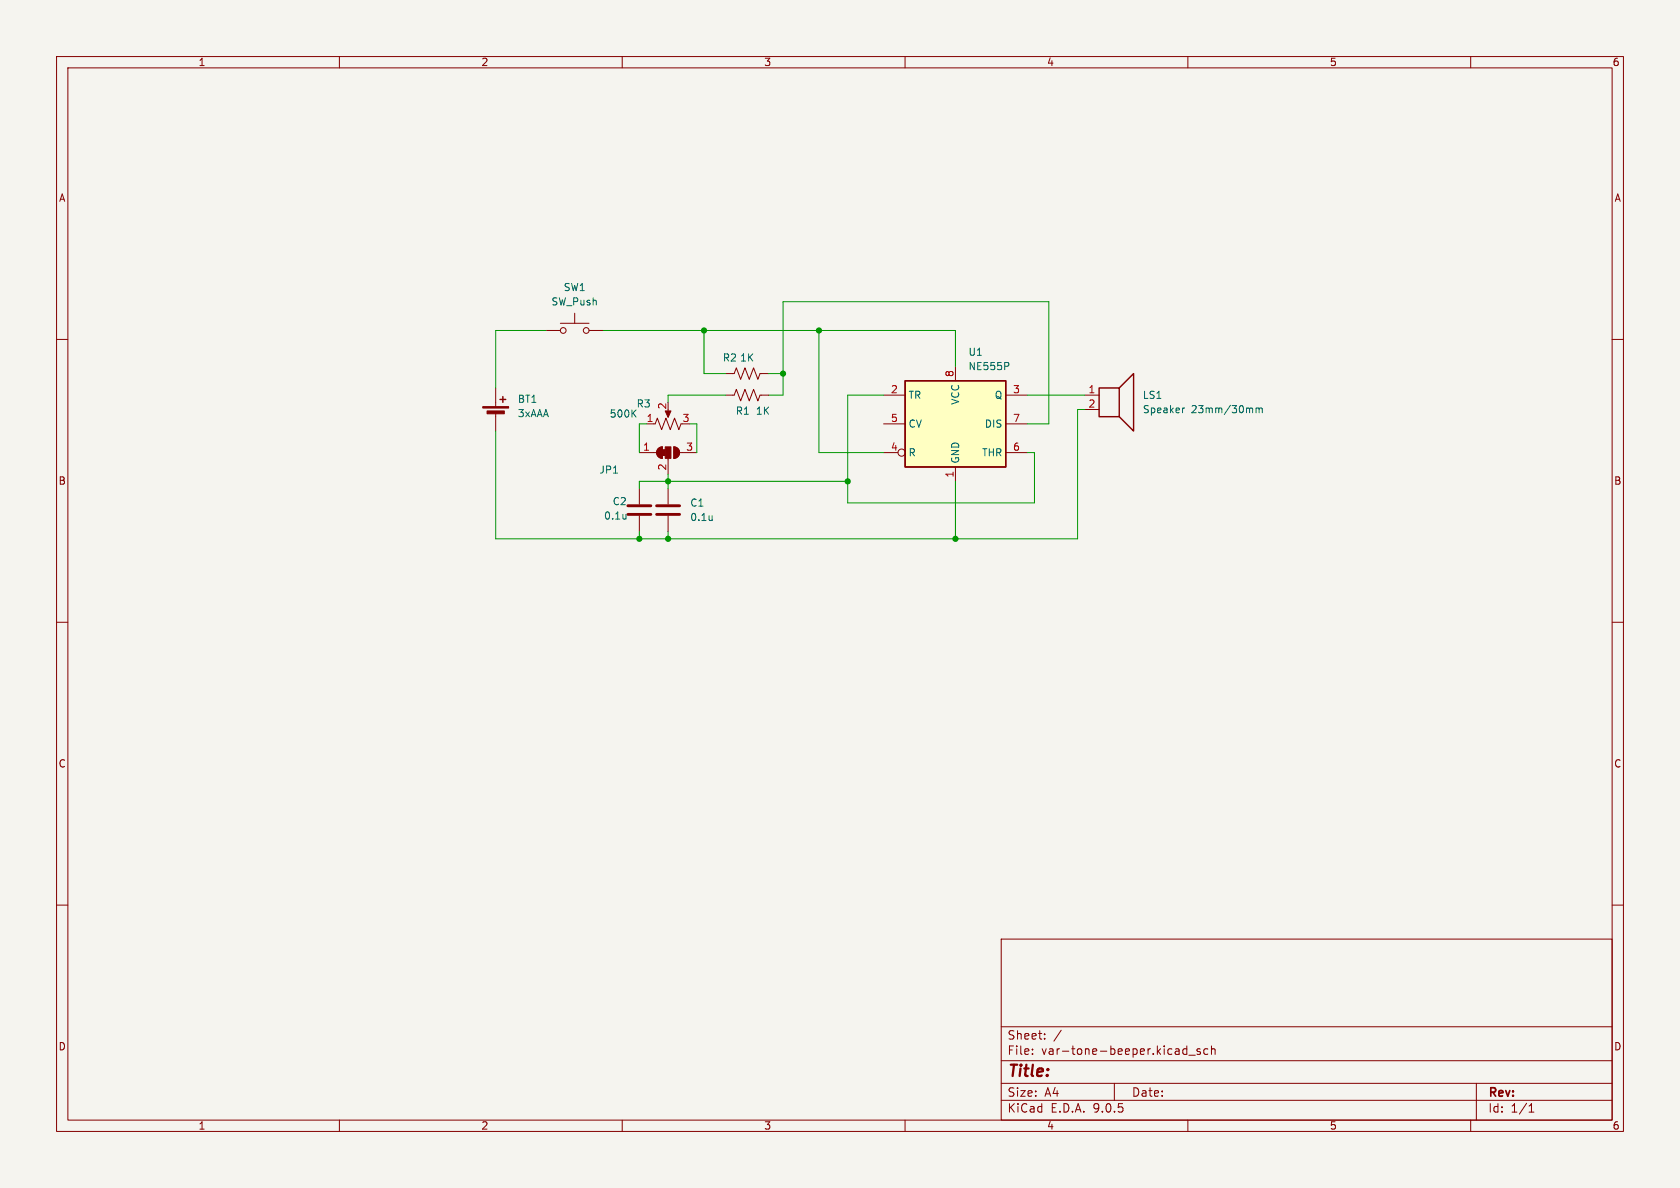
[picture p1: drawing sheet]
(kicad_sch
 (version 20231120)
 (generator "eeschema")
 (generator_version "8.0")
 (paper "A4")
 (lib_symbols
  (symbol "Device:Battery_Cell"
   (pin_numbers hide)
   (pin_names
    (offset 0) hide) (exclude_from_sim no) (in_bom yes) (on_board yes)
   (property "Reference" "BT" (at 2.54 2.54 0) (effects (font (size 1.27 1.27)) (justify left)))
   (property "Value" "Battery_Cell" (at 2.54 0 0) (effects (font (size 1.27 1.27)) (justify left)))
   (property "Footprint" "" (at 0 1.524 90) (effects (font (size 1.27 1.27)) (hide yes)))
   (property "Datasheet" "~" (at 0 1.524 90) (effects (font (size 1.27 1.27)) (hide yes)))
   (property "Description" "Single-cell battery" (at 0 0 0) (effects (font (size 1.27 1.27)) (hide yes)))
   (symbol "Battery_Cell_0_1"
    (rectangle (start -2.286 1.778) (end 2.286 1.524) (stroke (width 0) (type default)) (fill (type outline)))
    (rectangle (start -1.524 1.016) (end 1.524 0.508) (stroke (width 0) (type default)) (fill (type outline)))
    (polyline (pts (xy 0 0.762) (xy 0 0)) (stroke (width 0) (type default)) (fill (type none)))
    (polyline (pts (xy 0 1.778) (xy 0 2.54)) (stroke (width 0) (type default)) (fill (type none)))
    (polyline (pts (xy 0.762 3.048) (xy 1.778 3.048)) (stroke (width 0.254) (type default)) (fill (type none)))
    (polyline (pts (xy 1.27 3.556) (xy 1.27 2.54)) (stroke (width 0.254) (type default)) (fill (type none))))
   (symbol "Battery_Cell_1_1"
    (pin passive line (at 0 5.08 270) (length 2.54) (name "+" (effects (font (size 1.27 1.27)))) (number "1" (effects (font (size 1.27 1.27)))))
    (pin passive line (at 0 -2.54 90) (length 2.54) (name "-" (effects (font (size 1.27 1.27)))) (number "2" (effects (font (size 1.27 1.27)))))))
  (symbol "Device:C"
   (pin_numbers hide)
   (pin_names
    (offset 0.254)) (exclude_from_sim no) (in_bom yes) (on_board yes)
   (property "Reference" "C" (at 0.635 2.54 0) (effects (font (size 1.27 1.27)) (justify left)))
   (property "Value" "C" (at 0.635 -2.54 0) (effects (font (size 1.27 1.27)) (justify left)))
   (property "Footprint" "" (at 0.9652 -3.81 0) (effects (font (size 1.27 1.27)) (hide yes)))
   (property "Datasheet" "~" (at 0 0 0) (effects (font (size 1.27 1.27)) (hide yes)))
   (property "Description" "Unpolarized capacitor" (at 0 0 0) (effects (font (size 1.27 1.27)) (hide yes)))
   (symbol "C_0_1"
    (polyline (pts (xy -2.032 -0.762) (xy 2.032 -0.762)) (stroke (width 0.508) (type default)) (fill (type none)))
    (polyline (pts (xy -2.032 0.762) (xy 2.032 0.762)) (stroke (width 0.508) (type default)) (fill (type none))))
   (symbol "C_1_1"
    (pin passive line (at 0 3.81 270) (length 2.794) (name "~" (effects (font (size 1.27 1.27)))) (number "1" (effects (font (size 1.27 1.27)))))
    (pin passive line (at 0 -3.81 90) (length 2.794) (name "~" (effects (font (size 1.27 1.27)))) (number "2" (effects (font (size 1.27 1.27)))))))
  (symbol "Device:R_Potentiometer_US"
   (pin_names
    (offset 1.016) hide) (exclude_from_sim no) (in_bom yes) (on_board yes)
   (property "Reference" "RV" (at -4.445 0 90) (effects (font (size 1.27 1.27))))
   (property "Value" "R_Potentiometer_US" (at -2.54 0 90) (effects (font (size 1.27 1.27))))
   (property "Footprint" "" (at 0 0 0) (effects (font (size 1.27 1.27)) (hide yes)))
   (property "Datasheet" "~" (at 0 0 0) (effects (font (size 1.27 1.27)) (hide yes)))
   (property "Description" "Potentiometer, US symbol" (at 0 0 0) (effects (font (size 1.27 1.27)) (hide yes)))
   (symbol "R_Potentiometer_US_0_1"
    (polyline (pts (xy 0 -2.286) (xy 0 -2.54)) (stroke (width 0) (type default)) (fill (type none)))
    (polyline (pts (xy 0 2.54) (xy 0 2.286)) (stroke (width 0) (type default)) (fill (type none)))
    (polyline (pts (xy 2.54 0) (xy 1.524 0)) (stroke (width 0) (type default)) (fill (type none)))
    (polyline (pts (xy 1.143 0) (xy 2.286 0.508) (xy 2.286 -0.508) (xy 1.143 0)) (stroke (width 0) (type default)) (fill (type outline)))
    (polyline (pts (xy 0 -0.762) (xy 1.016 -1.143) (xy 0 -1.524) (xy -1.016 -1.905) (xy 0 -2.286)) (stroke (width 0) (type default)) (fill (type none)))
    (polyline (pts (xy 0 0.762) (xy 1.016 0.381) (xy 0 0) (xy -1.016 -0.381) (xy 0 -0.762)) (stroke (width 0) (type default)) (fill (type none)))
    (polyline (pts (xy 0 2.286) (xy 1.016 1.905) (xy 0 1.524) (xy -1.016 1.143) (xy 0 0.762)) (stroke (width 0) (type default)) (fill (type none))))
   (symbol "R_Potentiometer_US_1_1"
    (pin passive line (at 0 3.81 270) (length 1.27) (name "1" (effects (font (size 1.27 1.27)))) (number "1" (effects (font (size 1.27 1.27)))))
    (pin passive line (at 3.81 0 180) (length 1.27) (name "2" (effects (font (size 1.27 1.27)))) (number "2" (effects (font (size 1.27 1.27)))))
    (pin passive line (at 0 -3.81 90) (length 1.27) (name "3" (effects (font (size 1.27 1.27)))) (number "3" (effects (font (size 1.27 1.27)))))))
  (symbol "Device:R_US"
   (pin_numbers hide)
   (pin_names
    (offset 0)) (exclude_from_sim no) (in_bom yes) (on_board yes)
   (property "Reference" "R" (at 2.54 0 90) (effects (font (size 1.27 1.27))))
   (property "Value" "R_US" (at -2.54 0 90) (effects (font (size 1.27 1.27))))
   (property "Footprint" "" (at 1.016 -0.254 90) (effects (font (size 1.27 1.27)) (hide yes)))
   (property "Datasheet" "~" (at 0 0 0) (effects (font (size 1.27 1.27)) (hide yes)))
   (property "Description" "Resistor, US symbol" (at 0 0 0) (effects (font (size 1.27 1.27)) (hide yes)))
   (symbol "R_US_0_1"
    (polyline (pts (xy 0 -2.286) (xy 0 -2.54)) (stroke (width 0) (type default)) (fill (type none)))
    (polyline (pts (xy 0 2.286) (xy 0 2.54)) (stroke (width 0) (type default)) (fill (type none)))
    (polyline (pts (xy 0 -0.762) (xy 1.016 -1.143) (xy 0 -1.524) (xy -1.016 -1.905) (xy 0 -2.286)) (stroke (width 0) (type default)) (fill (type none)))
    (polyline (pts (xy 0 0.762) (xy 1.016 0.381) (xy 0 0) (xy -1.016 -0.381) (xy 0 -0.762)) (stroke (width 0) (type default)) (fill (type none)))
    (polyline (pts (xy 0 2.286) (xy 1.016 1.905) (xy 0 1.524) (xy -1.016 1.143) (xy 0 0.762)) (stroke (width 0) (type default)) (fill (type none))))
   (symbol "R_US_1_1"
    (pin passive line (at 0 3.81 270) (length 1.27) (name "~" (effects (font (size 1.27 1.27)))) (number "1" (effects (font (size 1.27 1.27)))))
    (pin passive line (at 0 -3.81 90) (length 1.27) (name "~" (effects (font (size 1.27 1.27)))) (number "2" (effects (font (size 1.27 1.27)))))))
  (symbol "Device:Speaker"
   (pin_names
    (offset 0) hide) (exclude_from_sim no) (in_bom yes) (on_board yes)
   (property "Reference" "LS" (at 1.27 5.715 0) (effects (font (size 1.27 1.27)) (justify right)))
   (property "Value" "Speaker" (at 1.27 3.81 0) (effects (font (size 1.27 1.27)) (justify right)))
   (property "Footprint" "" (at 0 -5.08 0) (effects (font (size 1.27 1.27)) (hide yes)))
   (property "Datasheet" "~" (at -0.254 -1.27 0) (effects (font (size 1.27 1.27)) (hide yes)))
   (property "Description" "Speaker" (at 0 0 0) (effects (font (size 1.27 1.27)) (hide yes)))
   (symbol "Speaker_0_0"
    (rectangle (start -2.54 1.27) (end 1.016 -3.81) (stroke (width 0.254) (type default)) (fill (type none)))
    (polyline (pts (xy 1.016 1.27) (xy 3.556 3.81) (xy 3.556 -6.35) (xy 1.016 -3.81)) (stroke (width 0.254) (type default)) (fill (type none))))
   (symbol "Speaker_1_1"
    (pin input line (at -5.08 0 0) (length 2.54) (name "1" (effects (font (size 1.27 1.27)))) (number "1" (effects (font (size 1.27 1.27)))))
    (pin input line (at -5.08 -2.54 0) (length 2.54) (name "2" (effects (font (size 1.27 1.27)))) (number "2" (effects (font (size 1.27 1.27)))))))
  (symbol "Jumper:SolderJumper_3_Bridged12"
   (pin_names
    (offset 0) hide) (exclude_from_sim yes) (in_bom no) (on_board yes)
   (property "Reference" "JP" (at -2.54 -2.54 0) (effects (font (size 1.27 1.27))))
   (property "Value" "SolderJumper_3_Bridged12" (at 0 2.794 0) (effects (font (size 1.27 1.27))))
   (property "Footprint" "" (at 0 0 0) (effects (font (size 1.27 1.27)) (hide yes)))
   (property "Datasheet" "~" (at 0 0 0) (effects (font (size 1.27 1.27)) (hide yes)))
   (property "Description" "3-pole Solder Jumper, pins 1+2 closed/bridged" (at 0 0 0) (effects (font (size 1.27 1.27)) (hide yes)))
   (symbol "SolderJumper_3_Bridged12_0_1"
    (rectangle (start -1.016 0.508) (end -0.508 -0.508) (stroke (width 0) (type default)) (fill (type outline)))
    (arc (start -1.016 1.016) (mid -2.0276 0) (end -1.016 -1.016) (stroke (width 0) (type default)) (fill (type none)))
    (arc (start -1.016 1.016) (mid -2.0276 0) (end -1.016 -1.016) (stroke (width 0) (type default)) (fill (type outline)))
    (rectangle (start -0.508 1.016) (end 0.508 -1.016) (stroke (width 0) (type default)) (fill (type outline)))
    (polyline (pts (xy -2.54 0) (xy -2.032 0)) (stroke (width 0) (type default)) (fill (type none)))
    (polyline (pts (xy -1.016 1.016) (xy -1.016 -1.016)) (stroke (width 0) (type default)) (fill (type none)))
    (polyline (pts (xy 0 -1.27) (xy 0 -1.016)) (stroke (width 0) (type default)) (fill (type none)))
    (polyline (pts (xy 1.016 1.016) (xy 1.016 -1.016)) (stroke (width 0) (type default)) (fill (type none)))
    (polyline (pts (xy 2.54 0) (xy 2.032 0)) (stroke (width 0) (type default)) (fill (type none)))
    (arc (start 1.016 -1.016) (mid 2.0276 0) (end 1.016 1.016) (stroke (width 0) (type default)) (fill (type none)))
    (arc (start 1.016 -1.016) (mid 2.0276 0) (end 1.016 1.016) (stroke (width 0) (type default)) (fill (type outline))))
   (symbol "SolderJumper_3_Bridged12_1_1"
    (pin passive line (at -5.08 0 0) (length 2.54) (name "A" (effects (font (size 1.27 1.27)))) (number "1" (effects (font (size 1.27 1.27)))))
    (pin passive line (at 0 -3.81 90) (length 2.54) (name "C" (effects (font (size 1.27 1.27)))) (number "2" (effects (font (size 1.27 1.27)))))
    (pin passive line (at 5.08 0 180) (length 2.54) (name "B" (effects (font (size 1.27 1.27)))) (number "3" (effects (font (size 1.27 1.27)))))))
  (symbol "Switch:SW_Push"
   (pin_numbers hide)
   (pin_names
    (offset 1.016) hide) (exclude_from_sim no) (in_bom yes) (on_board yes)
   (property "Reference" "SW" (at 1.27 2.54 0) (effects (font (size 1.27 1.27)) (justify left)))
   (property "Value" "SW_Push" (at 0 -1.524 0) (effects (font (size 1.27 1.27))))
   (property "Footprint" "" (at 0 5.08 0) (effects (font (size 1.27 1.27)) (hide yes)))
   (property "Datasheet" "~" (at 0 5.08 0) (effects (font (size 1.27 1.27)) (hide yes)))
   (property "Description" "Push button switch, generic, two pins" (at 0 0 0) (effects (font (size 1.27 1.27)) (hide yes)))
   (symbol "SW_Push_0_1"
    (circle (center -2.032 0) (radius 0.508) (stroke (width 0) (type default)) (fill (type none)))
    (polyline (pts (xy 0 1.27) (xy 0 3.048)) (stroke (width 0) (type default)) (fill (type none)))
    (polyline (pts (xy 2.54 1.27) (xy -2.54 1.27)) (stroke (width 0) (type default)) (fill (type none)))
    (circle (center 2.032 0) (radius 0.508) (stroke (width 0) (type default)) (fill (type none)))
    (pin passive line (at -5.08 0 0) (length 2.54) (name "1" (effects (font (size 1.27 1.27)))) (number "1" (effects (font (size 1.27 1.27)))))
    (pin passive line (at 5.08 0 180) (length 2.54) (name "2" (effects (font (size 1.27 1.27)))) (number "2" (effects (font (size 1.27 1.27)))))))
  (symbol "Timer:NE555P" (exclude_from_sim no) (in_bom yes) (on_board yes)
   (property "Reference" "U" (at -10.16 8.89 0) (effects (font (size 1.27 1.27)) (justify left)))
   (property "Value" "NE555P" (at 2.54 8.89 0) (effects (font (size 1.27 1.27)) (justify left)))
   (property "Footprint" "Package_DIP:DIP-8_W7.62mm" (at 16.51 -10.16 0) (effects (font (size 1.27 1.27)) (hide yes)))
   (property "Datasheet" "http://www.ti.com/lit/ds/symlink/ne555.pdf" (at 21.59 -10.16 0) (effects (font (size 1.27 1.27)) (hide yes)))
   (property "Description" "Precision Timers, 555 compatible,  PDIP-8" (at 0 0 0) (effects (font (size 1.27 1.27)) (hide yes)))
   (symbol "NE555P_0_0"
    (pin power_in line (at 0 -10.16 90) (length 2.54) (name "GND" (effects (font (size 1.27 1.27)))) (number "1" (effects (font (size 1.27 1.27)))))
    (pin power_in line (at 0 10.16 270) (length 2.54) (name "VCC" (effects (font (size 1.27 1.27)))) (number "8" (effects (font (size 1.27 1.27))))))
   (symbol "NE555P_0_1"
    (rectangle (start -8.89 -7.62) (end 8.89 7.62) (stroke (width 0.254) (type default)) (fill (type background)))
    (rectangle (start -8.89 -7.62) (end 8.89 7.62) (stroke (width 0.254) (type default)) (fill (type background))))
   (symbol "NE555P_1_1"
    (pin input line (at -12.7 5.08 0) (length 3.81) (name "TR" (effects (font (size 1.27 1.27)))) (number "2" (effects (font (size 1.27 1.27)))))
    (pin output line (at 12.7 5.08 180) (length 3.81) (name "Q" (effects (font (size 1.27 1.27)))) (number "3" (effects (font (size 1.27 1.27)))))
    (pin input inverted (at -12.7 -5.08 0) (length 3.81) (name "R" (effects (font (size 1.27 1.27)))) (number "4" (effects (font (size 1.27 1.27)))))
    (pin input line (at -12.7 0 0) (length 3.81) (name "CV" (effects (font (size 1.27 1.27)))) (number "5" (effects (font (size 1.27 1.27)))))
    (pin input line (at 12.7 -5.08 180) (length 3.81) (name "THR" (effects (font (size 1.27 1.27)))) (number "6" (effects (font (size 1.27 1.27)))))
    (pin input line (at 12.7 0 180) (length 3.81) (name "DIS" (effects (font (size 1.27 1.27)))) (number "7" (effects (font (size 1.27 1.27))))))))
 (junction
  (at 138.43 66.04)
  (diameter 0)
  (color 0 0 0 0))
 (junction
  (at 144.78 58.42)
  (diameter 0)
  (color 0 0 0 0))
 (junction
  (at 113.03 95.25)
  (diameter 0)
  (color 0 0 0 0))
 (junction
  (at 149.86 85.09)
  (diameter 0)
  (color 0 0 0 0))
 (junction
  (at 124.46 58.42)
  (diameter 0)
  (color 0 0 0 0))
 (junction
  (at 118.11 95.25)
  (diameter 0)
  (color 0 0 0 0))
 (junction
  (at 118.11 85.09)
  (diameter 0)
  (color 0 0 0 0))
 (junction
  (at 168.91 95.25)
  (diameter 0)
  (color 0 0 0 0))
 (wire
  (pts (xy 149.86 88.9) (xy 182.88 88.9))
  (stroke (width 0) (type default)))
 (wire
  (pts (xy 124.46 58.42) (xy 144.78 58.42))
  (stroke (width 0) (type default)))
 (wire
  (pts (xy 168.91 95.25) (xy 118.11 95.25))
  (stroke (width 0) (type default)))
 (wire
  (pts (xy 87.63 58.42) (xy 87.63 68.58))
  (stroke (width 0) (type default)))
 (wire
  (pts (xy 182.88 88.9) (xy 182.88 80.01))
  (stroke (width 0) (type default)))
 (wire
  (pts (xy 87.63 95.25) (xy 87.63 76.2))
  (stroke (width 0) (type default)))
 (wire
  (pts (xy 118.11 95.25) (xy 113.03 95.25))
  (stroke (width 0) (type default)))
 (wire
  (pts (xy 185.42 53.34) (xy 138.43 53.34))
  (stroke (width 0) (type default)))
 (wire
  (pts (xy 118.11 83.82) (xy 118.11 85.09))
  (stroke (width 0) (type default)))
 (wire
  (pts (xy 114.3 74.93) (xy 113.03 74.93))
  (stroke (width 0) (type default)))
 (wire
  (pts (xy 181.61 80.01) (xy 182.88 80.01))
  (stroke (width 0) (type default)))
 (wire
  (pts (xy 191.77 72.39) (xy 190.5 72.39))
  (stroke (width 0) (type default)))
 (wire
  (pts (xy 168.91 58.42) (xy 168.91 64.77))
  (stroke (width 0) (type default)))
 (wire
  (pts (xy 135.89 69.85) (xy 138.43 69.85))
  (stroke (width 0) (type default)))
 (wire
  (pts (xy 138.43 66.04) (xy 138.43 69.85))
  (stroke (width 0) (type default)))
 (wire
  (pts (xy 144.78 58.42) (xy 168.91 58.42))
  (stroke (width 0) (type default)))
 (wire
  (pts (xy 168.91 85.09) (xy 168.91 95.25))
  (stroke (width 0) (type default)))
 (wire
  (pts (xy 128.27 66.04) (xy 124.46 66.04))
  (stroke (width 0) (type default)))
 (wire
  (pts (xy 138.43 53.34) (xy 138.43 66.04))
  (stroke (width 0) (type default)))
 (wire
  (pts (xy 113.03 93.98) (xy 113.03 95.25))
  (stroke (width 0) (type default)))
 (wire
  (pts (xy 190.5 95.25) (xy 168.91 95.25))
  (stroke (width 0) (type default)))
 (wire
  (pts (xy 181.61 69.85) (xy 191.77 69.85))
  (stroke (width 0) (type default)))
 (wire
  (pts (xy 113.03 85.09) (xy 118.11 85.09))
  (stroke (width 0) (type default)))
 (wire
  (pts (xy 190.5 72.39) (xy 190.5 95.25))
  (stroke (width 0) (type default)))
 (wire
  (pts (xy 124.46 58.42) (xy 124.46 66.04))
  (stroke (width 0) (type default)))
 (wire
  (pts (xy 156.21 69.85) (xy 149.86 69.85))
  (stroke (width 0) (type default)))
 (wire
  (pts (xy 118.11 85.09) (xy 118.11 86.36))
  (stroke (width 0) (type default)))
 (wire
  (pts (xy 144.78 80.01) (xy 144.78 58.42))
  (stroke (width 0) (type default)))
 (wire
  (pts (xy 185.42 74.93) (xy 185.42 53.34))
  (stroke (width 0) (type default)))
 (wire
  (pts (xy 181.61 74.93) (xy 185.42 74.93))
  (stroke (width 0) (type default)))
 (wire
  (pts (xy 123.19 74.93) (xy 123.19 80.01))
  (stroke (width 0) (type default)))
 (wire
  (pts (xy 113.03 95.25) (xy 87.63 95.25))
  (stroke (width 0) (type default)))
 (wire
  (pts (xy 149.86 85.09) (xy 149.86 88.9))
  (stroke (width 0) (type default)))
 (wire
  (pts (xy 156.21 80.01) (xy 144.78 80.01))
  (stroke (width 0) (type default)))
 (wire
  (pts (xy 118.11 69.85) (xy 118.11 71.12))
  (stroke (width 0) (type default)))
 (wire
  (pts (xy 118.11 93.98) (xy 118.11 95.25))
  (stroke (width 0) (type default)))
 (wire
  (pts (xy 118.11 85.09) (xy 149.86 85.09))
  (stroke (width 0) (type default)))
 (wire
  (pts (xy 121.92 74.93) (xy 123.19 74.93))
  (stroke (width 0) (type default)))
 (wire
  (pts (xy 128.27 69.85) (xy 118.11 69.85))
  (stroke (width 0) (type default)))
 (wire
  (pts (xy 113.03 86.36) (xy 113.03 85.09))
  (stroke (width 0) (type default)))
 (wire
  (pts (xy 149.86 69.85) (xy 149.86 85.09))
  (stroke (width 0) (type default)))
 (wire
  (pts (xy 96.52 58.42) (xy 87.63 58.42))
  (stroke (width 0) (type default)))
 (wire
  (pts (xy 135.89 66.04) (xy 138.43 66.04))
  (stroke (width 0) (type default)))
 (wire
  (pts (xy 106.68 58.42) (xy 124.46 58.42))
  (stroke (width 0) (type default)))
 (wire
  (pts (xy 113.03 74.93) (xy 113.03 80.01))
  (stroke (width 0) (type default)))
 (symbol
  (lib_id "Device:Battery_Cell")
  (at 87.63 73.66 0)
  (unit 1)
  (exclude_from_sim no)
  (in_bom yes)
  (on_board yes)
  (dnp no)
  (fields_autoplaced yes)
  (property "Reference" "BT1" (at 91.44 70.5484 0) (effects (font (size 1.27 1.27)) (justify left)))
  (property "Value" "3xAAA" (at 91.44 73.0884 0) (effects (font (size 1.27 1.27)) (justify left)))
  (property "Footprint" "fl-parts:BatteryHolder_Generic_3xAAA" (at 87.63 72.136 90) (effects (font (size 1.27 1.27)) (hide yes)))
  (property "Datasheet" "~" (at 87.63 72.136 90) (effects (font (size 1.27 1.27)) (hide yes)))
  (property "Description" "Single-cell battery" (at 87.63 73.66 0) (effects (font (size 1.27 1.27)) (hide yes)))
  (pin "2")
  (pin "1"))
 (symbol
  (lib_id "Timer:NE555P")
  (at 168.91 74.93 0)
  (unit 1)
  (exclude_from_sim no)
  (in_bom yes)
  (on_board yes)
  (dnp no)
  (fields_autoplaced yes)
  (property "Reference" "U1" (at 171.1041 62.23 0) (effects (font (size 1.27 1.27)) (justify left)))
  (property "Value" "NE555P" (at 171.1041 64.77 0) (effects (font (size 1.27 1.27)) (justify left)))
  (property "Footprint" "Package_DIP:DIP-8_W7.62mm" (at 185.42 85.09 0) (effects (font (size 1.27 1.27)) (hide yes)))
  (property "Datasheet" "http://www.ti.com/lit/ds/symlink/ne555.pdf" (at 190.5 85.09 0) (effects (font (size 1.27 1.27)) (hide yes)))
  (property "Description" "Precision Timers, 555 compatible,  PDIP-8" (at 168.91 74.93 0) (effects (font (size 1.27 1.27)) (hide yes)))
  (pin "2")
  (pin "8")
  (pin "1")
  (pin "3")
  (pin "4")
  (pin "6")
  (pin "5")
  (pin "7"))
 (symbol
  (lib_id "Device:R_US")
  (at 132.08 66.04 90)
  (unit 1)
  (exclude_from_sim no)
  (in_bom yes)
  (on_board yes)
  (dnp no)
  (property "Reference" "R2" (at 129.032 63.246 90) (effects (font (size 1.27 1.27))))
  (property "Value" "1K" (at 132.08 63.246 90) (effects (font (size 1.27 1.27))))
  (property "Footprint" "Resistor_THT:R_Axial_DIN0204_L3.6mm_D1.6mm_P7.62mm_Horizontal" (at 132.334 65.024 90) (effects (font (size 1.27 1.27)) (hide yes)))
  (property "Datasheet" "~" (at 132.08 66.04 0) (effects (font (size 1.27 1.27)) (hide yes)))
  (property "Description" "Resistor, US symbol" (at 132.08 66.04 0) (effects (font (size 1.27 1.27)) (hide yes)))
  (pin "2")
  (pin "1"))
 (symbol
  (lib_id "Device:R_US")
  (at 132.08 69.85 270)
  (unit 1)
  (exclude_from_sim no)
  (in_bom yes)
  (on_board yes)
  (dnp no)
  (property "Reference" "R1" (at 131.318 72.644 90) (effects (font (size 1.27 1.27))))
  (property "Value" "1K" (at 134.874 72.644 90) (effects (font (size 1.27 1.27))))
  (property "Footprint" "Resistor_THT:R_Axial_DIN0204_L3.6mm_D1.6mm_P7.62mm_Horizontal" (at 131.826 70.866 90) (effects (font (size 1.27 1.27)) (hide yes)))
  (property "Datasheet" "~" (at 132.08 69.85 0) (effects (font (size 1.27 1.27)) (hide yes)))
  (property "Description" "Resistor, US symbol" (at 132.08 69.85 0) (effects (font (size 1.27 1.27)) (hide yes)))
  (pin "2")
  (pin "1"))
 (symbol
  (lib_id "Device:C")
  (at 118.11 90.17 0)
  (unit 1)
  (exclude_from_sim no)
  (in_bom yes)
  (on_board yes)
  (dnp no)
  (fields_autoplaced yes)
  (property "Reference" "C1" (at 121.92 88.8999 0) (effects (font (size 1.27 1.27)) (justify left)))
  (property "Value" "0.1u" (at 121.92 91.4399 0) (effects (font (size 1.27 1.27)) (justify left)))
  (property "Footprint" "Capacitor_THT:C_Disc_D3.4mm_W2.1mm_P2.50mm" (at 119.0752 93.98 0) (effects (font (size 1.27 1.27)) (hide yes)))
  (property "Datasheet" "~" (at 118.11 90.17 0) (effects (font (size 1.27 1.27)) (hide yes)))
  (property "Description" "Unpolarized capacitor" (at 118.11 90.17 0) (effects (font (size 1.27 1.27)) (hide yes)))
  (pin "1")
  (pin "2"))
 (symbol
  (lib_id "Device:C")
  (at 113.03 90.17 0)
  (unit 1)
  (exclude_from_sim no)
  (in_bom yes)
  (on_board yes)
  (dnp no)
  (property "Reference" "C2" (at 108.204 88.646 0) (effects (font (size 1.27 1.27)) (justify left)))
  (property "Value" "0.1u" (at 106.68 91.186 0) (effects (font (size 1.27 1.27)) (justify left)))
  (property "Footprint" "Capacitor_THT:C_Disc_D3.4mm_W2.1mm_P2.50mm" (at 113.9952 93.98 0) (effects (font (size 1.27 1.27)) (hide yes)))
  (property "Datasheet" "~" (at 113.03 90.17 0) (effects (font (size 1.27 1.27)) (hide yes)))
  (property "Description" "Unpolarized capacitor" (at 113.03 90.17 0) (effects (font (size 1.27 1.27)) (hide yes)))
  (pin "1")
  (pin "2"))
 (symbol
  (lib_id "Device:R_Potentiometer_US")
  (at 118.11 74.93 90)
  (unit 1)
  (exclude_from_sim no)
  (in_bom yes)
  (on_board yes)
  (dnp no)
  (property "Reference" "R3" (at 113.792 71.374 90) (effects (font (size 1.27 1.27))))
  (property "Value" "500K" (at 110.236 73.152 90) (effects (font (size 1.27 1.27))))
  (property "Footprint" "Potentiometer_THT:Potentiometer_Alpha_RD901F-40-00D_Single_Vertical" (at 118.11 74.93 0) (effects (font (size 1.27 1.27)) (hide yes)))
  (property "Datasheet" "~" (at 118.11 74.93 0) (effects (font (size 1.27 1.27)) (hide yes)))
  (property "Description" "Potentiometer, US symbol" (at 118.11 74.93 0) (effects (font (size 1.27 1.27)) (hide yes)))
  (pin "3")
  (pin "1")
  (pin "2"))
 (symbol
  (lib_id "Jumper:SolderJumper_3_Bridged12")
  (at 118.11 80.01 0)
  (unit 1)
  (exclude_from_sim yes)
  (in_bom no)
  (on_board yes)
  (dnp no)
  (property "Reference" "JP1" (at 107.696 83.058 0) (effects (font (size 1.27 1.27))))
  (property "Value" "SolderJumper_3_Bridged12" (at 118.11 76.2 0) (effects (font (size 1.27 1.27)) (hide yes)))
  (property "Footprint" "Jumper:SolderJumper-3_P1.3mm_Bridged12_RoundedPad1.0x1.5mm" (at 118.11 80.01 0) (effects (font (size 1.27 1.27)) (hide yes)))
  (property "Datasheet" "~" (at 118.11 80.01 0) (effects (font (size 1.27 1.27)) (hide yes)))
  (property "Description" "3-pole Solder Jumper, pins 1+2 closed/bridged" (at 118.11 80.01 0) (effects (font (size 1.27 1.27)) (hide yes)))
  (pin "2")
  (pin "1")
  (pin "3"))
 (symbol
  (lib_id "Switch:SW_Push")
  (at 101.6 58.42 0)
  (unit 1)
  (exclude_from_sim no)
  (in_bom yes)
  (on_board yes)
  (dnp no)
  (fields_autoplaced yes)
  (property "Reference" "SW1" (at 101.6 50.8 0) (effects (font (size 1.27 1.27))))
  (property "Value" "SW_Push" (at 101.6 53.34 0) (effects (font (size 1.27 1.27))))
  (property "Footprint" "Button_Switch_THT:SW_PUSH-12mm" (at 101.6 53.34 0) (effects (font (size 1.27 1.27)) (hide yes)))
  (property "Datasheet" "~" (at 101.6 53.34 0) (effects (font (size 1.27 1.27)) (hide yes)))
  (property "Description" "Push button switch, generic, two pins" (at 101.6 58.42 0) (effects (font (size 1.27 1.27)) (hide yes)))
  (pin "2")
  (pin "1"))
 (symbol
  (lib_id "Device:Speaker")
  (at 196.85 69.85 0)
  (unit 1)
  (exclude_from_sim no)
  (in_bom yes)
  (on_board yes)
  (dnp no)
  (fields_autoplaced yes)
  (property "Reference" "LS1" (at 201.93 69.8499 0) (effects (font (size 1.27 1.27)) (justify left)))
  (property "Value" "Speaker 23mm/30mm" (at 201.93 72.3899 0) (effects (font (size 1.27 1.27)) (justify left)))
  (property "Footprint" "fl-parts:PC-mnt-speaker-23-mm" (at 196.85 74.93 0) (effects (font (size 1.27 1.27)) (hide yes)))
  (property "Datasheet" "~" (at 196.596 71.12 0) (effects (font (size 1.27 1.27)) (hide yes)))
  (property "Description" "Speaker" (at 196.85 69.85 0) (effects (font (size 1.27 1.27)) (hide yes)))
  (pin "2")
  (pin "1"))
 (sheet_instances
  (path ""
   (page "1"))))
